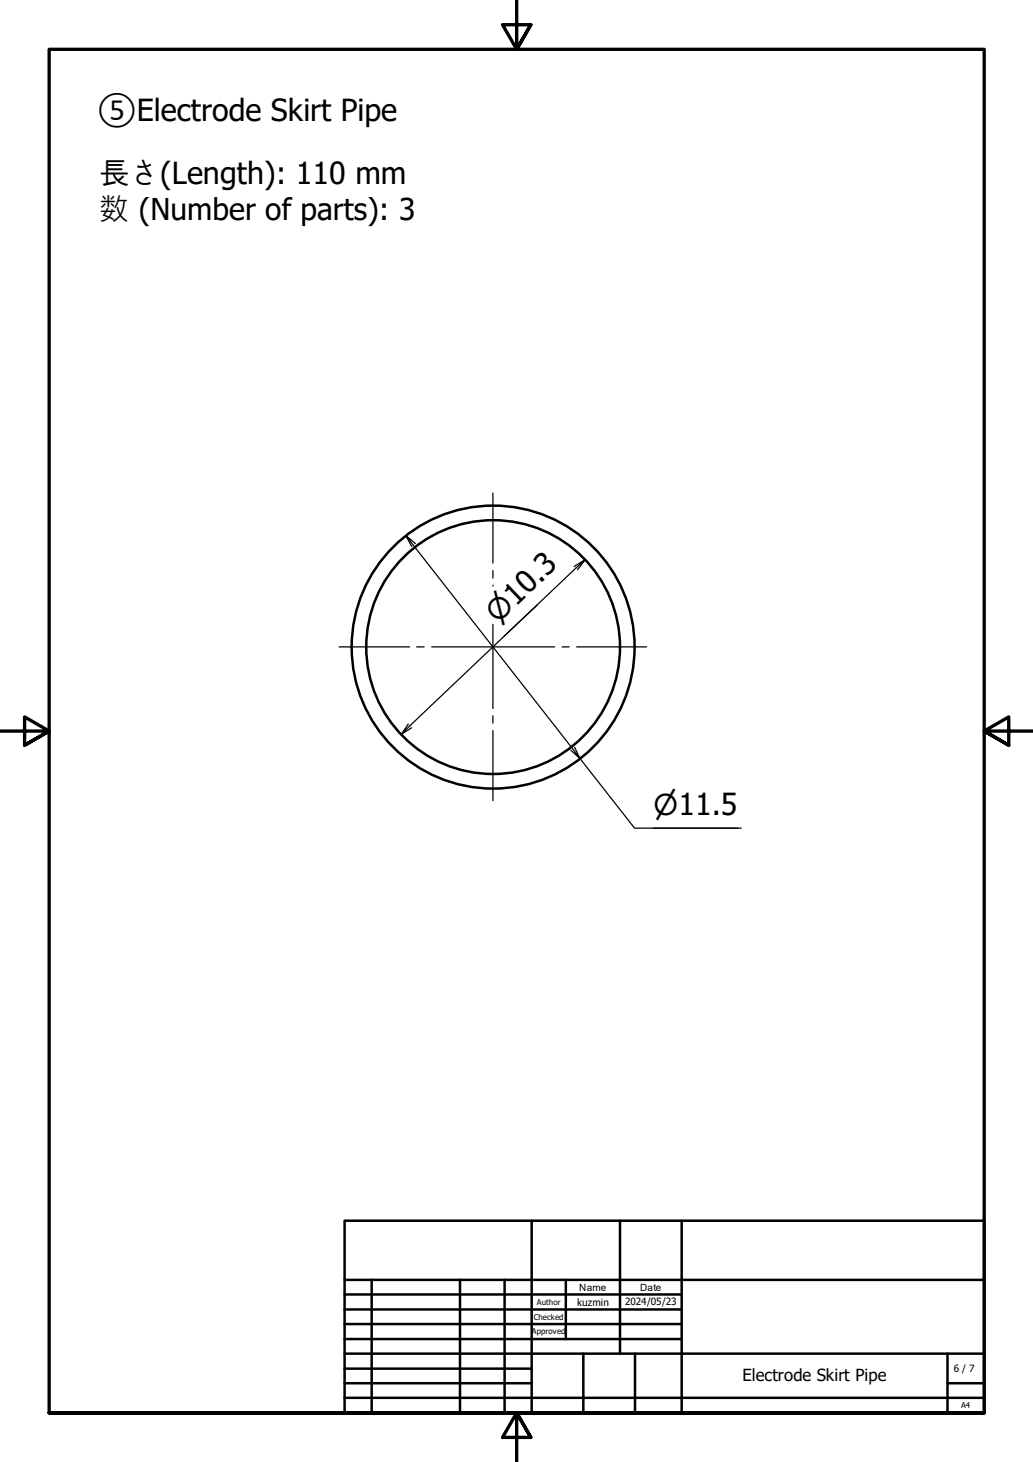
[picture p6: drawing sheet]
<svg xmlns="http://www.w3.org/2000/svg" width="210mm" height="297mm" viewBox="0 0 210 297" stroke-linecap="round" stroke-linejoin="round" font-family="sans-serif">
<!-- layer: Visible (ISO) -->
<g fill="none" stroke="#000" stroke-width=".51">
<circle cx="100.2" cy="131.5" r="25.8"/>
<circle cx="100.2" cy="131.5" r="28.7"/>
</g>
<!-- layer: Border (ISO) -->
<path d="M105 0v10l-2.9-5h5.8l-2.9 5 2.9-5M0 148.5h10l-5-2.8v5.7l5-2.9-5 2.9M210 148.5h-10l5-2.8v5.7l-5-2.9 5 2.9M10 287v-277h190v277h-190h190M107.9 292l-2.9-5 2.9 5h-5.8l2.9-5v10" fill="none" stroke="#000" stroke-width=".68"/>
<!-- layer: Title (ISO) -->
<g fill="none" stroke="#000" stroke-width=".51">
<path d="M70 248h130v39h-130zM108 248v39M126 248v27M138.5 248v39M70 275h130M70 263h68.5M70 266.1h68.5M70 269h68.5M70 272.1h68.5M70 278.1h38M70 260h130M75.5 260v27"/>
<path d="M93.5 260v27M102.5 260v27M115 260v12.1M118.5 275v12M129 275v12M192.5 275v12M70 281h38M70 284h130M192.5 281h7.5"/>
</g>
<!-- layer: Dimension (ISO) -->
<path d="M82.5 108.8l1.2 2.2M84.4 110.4l-1.9-1.6 35.4 45.3-1.9-1.7M117.3 115.8l1.6-2.1-37.4 35.5 1.5-2.1M118.9 113.7l-2.2 1.4M109.2 122.9l-6.8 6.3M83.7 147.9l-2.2 1.3M116.8 151.8l1.1 2.3 11 14.2h21.7M132.8 168.3h17.1" fill="none" stroke="#000" stroke-width=".25"/>
<!-- layer: Center Mark (ISO) -->
<path d="M100.2 100.2v14.2M100.2 115.9v1.6M100.2 118.9v.2M68.9 131.4h14.3M84.7 131.4h1.5M87.7 131.4h25M100.2 126.9v17.1M114.2 131.4h1.5M117.2 131.4h14.2M100.2 145.4v1.5M100.2 148.4v14.3" fill="none" stroke="#000" stroke-width=".25"/>
<g font-size="6.2">
<text x="19.6" y="24.7">⑤Electrode Skirt Pipe</text>
<text x="20.2" y="37.4">長さ(Length): 110 mm</text>
</g>
<text font-size="6.1" x="20.2" y="44.7">数 (Number of parts): 3</text>
<g font-size="5.8">
<text x="101.2" y="126.8" transform="rotate(-44 101.2 126.8)">⌀10.3</text>
<text x="132.8" y="165.6">⌀11.5</text>
</g>
<text font-size="3.4" x="150.9" y="280.5">Electrode Skirt Pipe</text>
<g font-size="2">
<text x="117.7" y="262.2">Name</text>
<text x="130" y="262.2">Date</text>
<text x="117.3" y="265.3">kuzmin</text>
<text x="127" y="265.1">2024/05/23</text>
<text x="193.8" y="278.7">6 / 7</text>
</g>
<g font-size="1.6">
<text x="108.5" y="268.2">Checked</text>
<text x="109.1" y="265.1">Author</text>
<text x="108" y="271">Approved</text>
<text x="195.3" y="286.1">A4</text>
</g>
</svg>
